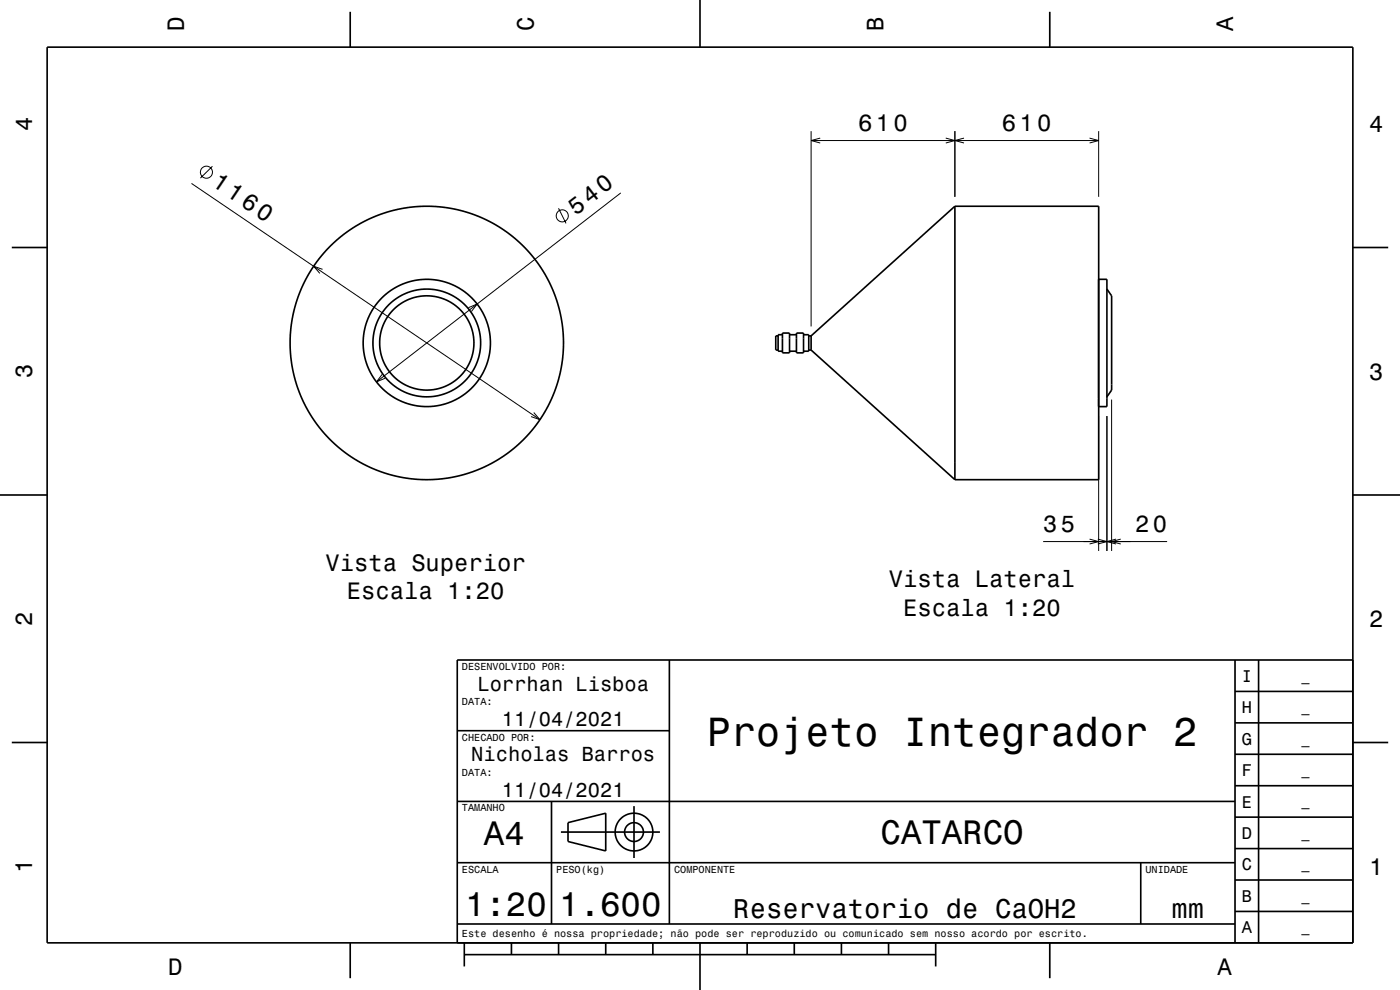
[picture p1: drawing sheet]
<svg xmlns="http://www.w3.org/2000/svg" width="297mm" height="210mm" viewBox="0 0 297 210" stroke-linecap="round" stroke-linejoin="round" font-family="sans-serif">
<g fill="none" stroke="#000" stroke-width=".21">
<path d="M40.6 38.9l73.9 50.1M45.1 35.3l-2.6 2.5M172.1 27.8v41.5M172.1 29.8h61M174 29.3l-1.9 .5 1.9 .5M200.6 29.3l2 .5-2 .5M202.6 27.8v14M204.5 29.3l-1.9 .5 1.9 .5M231.1 29.3l2 .5-2 .5M233.1 27.8v14M68.4 57.1l-1.9-.6 1.3 1.5M118.5 44.2l1.6 3.2"/>
<path d="M131.7 40.9l-51.8 40.1M81.1 79.4l-1.2 1.6 1.8-.8M99.4 65.3l1.8-.8-1.2 1.6M113.2 87.5l1.3 1.5-1.8-.6M233.1 88.3v28.6M234.8 88.3v28.6M235.8 84.8v32.1M221.3 114.9h26.3M231.1 114.4l2 .5-2 .5M232.9 114.4l1.9 .5-1.9 .5M236.8 114.4l-2 .5 2 .5M237.8 114.4l-2 .5 2 .5"/>
<circle cx="43.8" cy="36.5" r="1.28"/>
<circle cx="119.3" cy="45.8" r="1.28"/>
</g>
<g fill="none" stroke="#000" stroke-width=".35">
<path d="M10 10h277v190h-277zM74.3 2.5v7.5M148.5 0v10M222.7 2.5v7.5M2.5 52.5h7.5M202.6 43.7h30.5v58h-30.5M202.6 43.7v58M202.6 43.7l-30.5 27.6M233.1 59.2h1.7v27.1h-1.7M287 52.5h7.5M165.1 71.3h-.5v2.9h.5M166 70.7h1.5v4.1h-1.5z"/>
<path d="M166 71h-.9v3.5h.9M167.5 71h1.5M167.5 74.5h1.5M169 70.7h1.5v4.1h-1.5zM170.5 71h1.1v3.5h-1.1M171.6 74.2h.5M171.6 71.3h.5M172.1 71.3v2.9M172.1 74.2l30.5 27.5M234.8 61.3l1 1.4v20.1l-1 1.4M0 105h10M287 105h10"/>
<path d="M142 140v56M262 140v60M267 140v60M287 140h-190v60M2.5 157.5h7.5M97 155h45M262 153.3h25M262 146.7h25M287 157.5h7.5M97 170h165M117 170v26M119 176.5h21"/>
<path d="M120.5 174.5l8-2v8l-8-2zM134.5 171v11M262 173.3h25M262 166.7h25M262 160h25M97 196h165M97 183h165M242 183v13M262 193.3h25M262 186.7h25M262 180h25M74.3 200v7.5"/>
<path d="M98.5 202.5h100M98.5 200v5M108.5 200v2.5M118.5 200v2.5M128.5 200v2.5M138.5 200v2.5M148.5 200v10M158.5 200v2.5M168.5 200v2.5M178.5 200v2.5M188.5 200v2.5M198.5 200v5"/>
<path d="M222.7 200v7.5"/>
<circle cx="90.5" cy="72.7" r="29"/>
<circle cx="90.5" cy="72.8" r="11.4"/>
<circle cx="90.5" cy="72.8" r="13.5"/>
<circle cx="90.5" cy="72.8" r="10"/>
<circle cx="134.5" cy="176.5" r="2"/>
<circle cx="134.5" cy="176.5" r="4"/>
</g>
<text font-size="8.6" x="150" y="158.1">Projeto Integrador 2</text>
<g font-size="7.2">
<text x="102.7" y="179.3">A4</text>
<text x="186.8" y="179.1">CATARCO</text>
<text x="98.7" y="194.3">1:20</text>
<text x="118.7" y="194.3">1.600</text>
</g>
<g font-size="5.8">
<text x="155.6" y="194.6">Reservatorio de CaOH2</text>
<text x="248.5" y="194.6">mm</text>
</g>
<text font-size="5.1" x="44.7" y="39.3" transform="rotate(34 44.7 39.3)">1160</text>
<g font-size="5">
<text x="39" y="6.5" transform="rotate(-90 39 6.5)">D</text>
<text x="113.2" y="6.5" transform="rotate(-90 113.2 6.5)">C</text>
<text x="187.4" y="6.5" transform="rotate(-90 187.4 6.5)">B</text>
<text x="261.6" y="6.5" transform="rotate(-90 261.6 6.5)">A</text>
<text x="6.8" y="27.8" transform="rotate(-90 6.8 27.8)">4</text>
<text x="182.1" y="27.8">610</text>
<text x="212.6" y="27.8">610</text>
<text x="290.5" y="28.1">4</text>
<text x="122.2" y="45.8" transform="rotate(-38 122.2 45.8)">540</text>
<text x="6.8" y="80.3" transform="rotate(-90 6.8 80.3)">3</text>
<text x="290.5" y="80.6">3</text>
<text x="221.3" y="112.9">35</text>
<text x="240.8" y="112.9">20</text>
<text x="69" y="121.1">Vista Superior</text>
<text x="188.6" y="124.6">Vista Lateral</text>
<text x="73.6" y="127.2">Escala 1:20</text>
<text x="191.6" y="130.7">Escala 1:20</text>
<text x="6.8" y="132.8" transform="rotate(-90 6.8 132.8)">2</text>
<text x="290.5" y="133.1">2</text>
<text x="6.8" y="185.3" transform="rotate(-90 6.8 185.3)">1</text>
<text x="290.5" y="185.6">1</text>
<text x="35.7" y="206.8">D</text>
<text x="258.3" y="206.8">A</text>
</g>
<g font-size="4.3">
<text x="101.3" y="146.5">Lorrhan Lisboa</text>
<text x="106.5" y="154">11/04/2021</text>
<text x="100" y="161.5">Nicholas Barros</text>
<text x="106.5" y="169">11/04/2021</text>
</g>
<g font-size="3.6">
<text x="263.4" y="144.6">I</text>
<text x="263.4" y="151.3">H</text>
<text x="263.4" y="158">G</text>
<text x="263.4" y="164.6">F</text>
<text x="263.4" y="171.3">E</text>
<text x="263.4" y="178">D</text>
<text x="263.4" y="184.6">C</text>
<text x="263.4" y="191.3">B</text>
<text x="263.4" y="198">A</text>
</g>
<g font-size="2.9">
<text x="276.1" y="144.4">_</text>
<text x="276.1" y="151">_</text>
<text x="276.1" y="157.7">_</text>
<text x="276.1" y="164.4">_</text>
<text x="276.1" y="171">_</text>
<text x="276.1" y="177.7">_</text>
<text x="276.1" y="184.4">_</text>
<text x="276.1" y="191.1">_</text>
<text x="276.1" y="197.7">_</text>
</g>
<g font-size="2.2">
<text x="98" y="142.1">DESENVOLVIDO POR:</text>
<text x="98" y="149.6">DATA:</text>
<text x="98" y="157.1">CHECADO POR:</text>
<text x="98" y="164.6">DATA:</text>
<text x="98" y="172.1">TAMANHO</text>
<text x="98" y="185.1">ESCALA</text>
<text x="118" y="185.1">PESO(kg)</text>
<text x="143" y="185.1">COMPONENTE</text>
<text x="243" y="185.1">UNIDADE</text>
<text x="98" y="198.8">Este desenho é nossa propriedade; não pode ser reproduzido ou comunicado sem nosso acordo por escrito.</text>
</g>
</svg>
